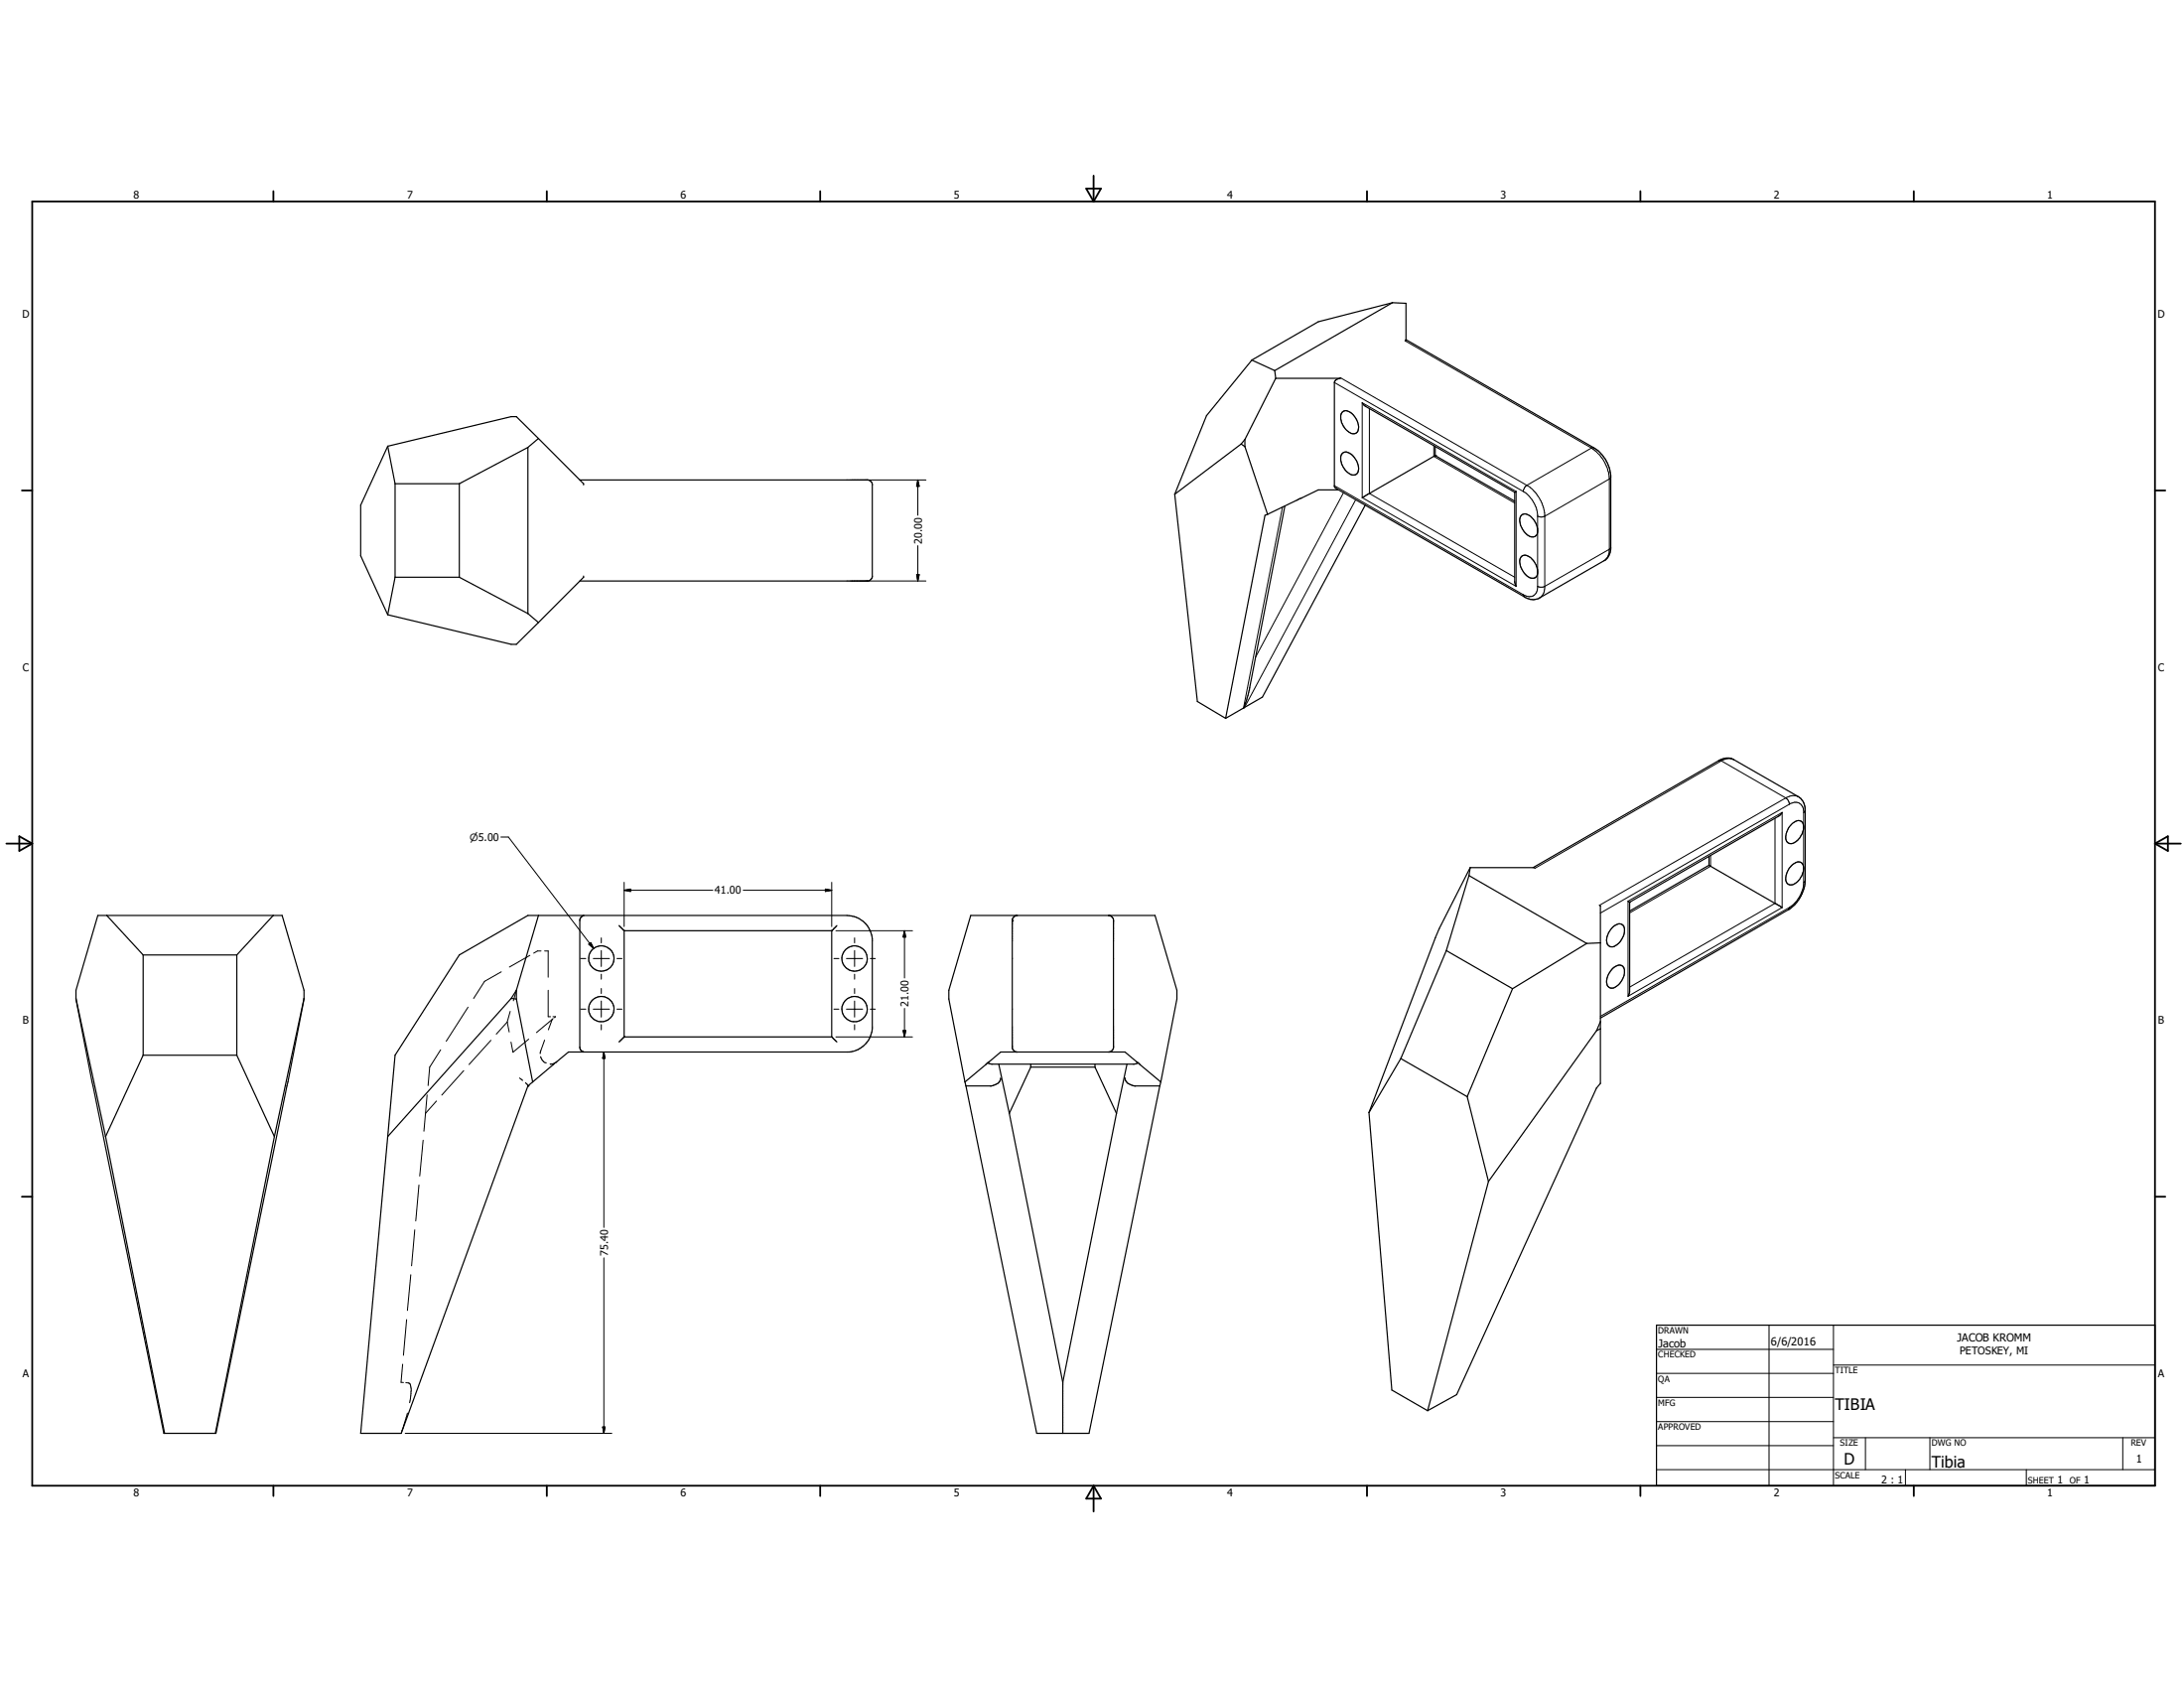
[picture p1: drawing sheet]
<svg xmlns="http://www.w3.org/2000/svg" width="279mm" height="216mm" viewBox="0 0 279 216" stroke-linecap="round" stroke-linejoin="round" font-family="sans-serif">
<g fill="none" stroke="#000" stroke-width=".15">
<path d="M178.1 38.7l1.8 .1v4.7M178.1 38.7l-15 8.7M178.1 38.7l-9.5 2.5-8.4 4.9M49.6 57.1l-3.5 7.5v6.5l3.5 7.5M49.6 57.1l.9 4.8M67.5 57.2v21.3M67.5 57.2l-8.7 4.7M68.9 56.1l5.8 5.8v.1M68.9 56.1l-1.4 1.1M68.9 56.1l-2.8-2.8h-.7l-15.8 3.8M158.8 56.8l.5 .3M158.8 56.8l-8.5 6.4"/>
<path d="M159.3 56.2v.9M159.3 57.1l2.9 8.7M159.3 56.2l-.5 .6M160.2 46.1l2.9 1.3M160.2 46.1l-5.8 7.1-4.1 10M163.1 47.4l.1 1M163.2 48.4h8.2M163.2 48.4l-3.9 7.8M171.4 48.4h.1M171.4 48.4l.1-.1-.1 .1M171.7 58a.78 .78 0 0 1 1.1 .1 2.07 2.07 0 0 1 .8 2.5 .92 .92 0 0 1-1.3-.3 2.02 2.02 0 0 1-.6-2.2zM171.7 52.7a1.02 1.02 0 0 1 1.5 .5 1.88 1.88 0 0 1 .4 2.1 .92 .92 0 0 1-1.3-.3 2.02 2.02 0 0 1-.6-2.2z"/>
<path d="M174.3 51.5l.4 .5 19.1 11M179.8 43.5v.1zM179.9 43.4l24 13.9a4.6 4.6 0 0 1 2.2 3.5v9.4l-.3 1-.5 .5-8.3 4.8a1.88 1.88 0 0 1-2-.2l-24.2-13.9-.1-.2v-13.3a.67 .67 0 0 1 .7-.5M183.6 58.3l-9.3 5.3M183.6 58.3h.1M183.6 58.3l10.2 5.8M183.6 57.1v1.2M49.6 78.6l15.8 3.8h.7l2.8-2.8M50.5 73.8h8.3M50.5 73.8l-.9 4.8M50.5 61.9h8.3M50.5 61.9v11.9"/>
<path d="M58.8 73.8l8.7 4.7M58.8 61.9v11.9M67.5 78.5l1.4 1.1M74.2 61.4h36.9l.4 .3 .1 .2v11.9l-.2 .3-.2 .2h-37M74.7 73.7v.1l-5.8 5.8M150.3 63.2l2.9 26.5 3.6 2.2M162.2 65.8l-.4 .1-5 26M164.4 64.7l-4.6 23.4-.7 2.4M171.2 62.7h-2.6l-6.4 3.1M174.7 64.6l-13.2 24.6-2.4 1.3M193.8 63h.1M193.8 63v11.5l.2 .5"/>
<path d="M194 62.9h-.2M194.6 71.3a.92 .92 0 0 1 1.4 .2l.1 .1a1.95 1.95 0 0 1 .4 2.2 .98 .98 0 0 1-1.4-.4l-.2-.3a1.89 1.89 0 0 1-.3-1.8zM194.6 66a.92 .92 0 0 1 1.4 .2l.1 .2a1.95 1.95 0 0 1 .4 2.1 .98 .98 0 0 1-1.4-.4l-.2-.3a1.89 1.89 0 0 1-.3-1.8zM159.1 90.5l-2.3 1.4M12.5 117.1h23.6l2.8 9.6v1.1l-2.1 10.6-9.2 44.9h-6.6l-9.2-44.9-2.1-10.6v-1.1zM13.7 117.1l4.6 5M35 117.1l-4.7 5M68.9 117.1l-2.8 9.6M74.7 117.1a.65 .65 0 0 0-.5 .5v16.4a.64 .64 0 0 0 .5 .6M79.2 118.4l.6 .6M79.8 119h.1M79.8 119h26.6v13.6h-26.6"/>
<path d="M79.8 119v13.6M106.4 119h.1M107.1 118.4l-.7 .6M129.5 117.8h.1M130 117.1h.1M130.1 117.1a.66 .66 0 0 0-.6 .5v16.4l.2 .4 .3 .2M141.8 117.1a.66 .66 0 0 1 .6 .5v16.4l-.2 .4-.3 .2M142 117.1h.1M187.9 112l-2.9 9.6M187.9 112l15.1 8.7M188.1 111l-.2 1M188.1 111l-4 7.8-.5 1.1-8.5 22.4"/>
<path d="M188.1 111h8.2h.1M196.1 111l23.8-13.7a2.04 2.04 0 0 1 1.9-.1l8.3 4.7 .6 .6 .2 .5v.7v8.9a5 5 0 0 1-1.3 3.1l-.7 .6-24.2 13.9M204.6 115.8l.1 .1v22.7l-.5 .6-17.8 39.2-3.8 2M206.2 118.7a.93 .93 0 0 1 1.5-.3 2.05 2.05 0 0 1-.6 2.3 .88 .88 0 0 1-1.4 .1 2.02 2.02 0 0 1 .5-2.1zM208.3 115.3l.2 .1M208.5 115.4h.1M208.5 115.4v11.5l-.2 .5M218.6 109.5v1.2l-10.1 5.8M218.7 110.7l9.3 5.4M228 103.9l-.5 .5-19 11M229.2 110.7a1.07 1.07 0 0 1 1.3-.3 1.82 1.82 0 0 1-.4 2.2 .94 .94 0 0 1-1.5 .3 2.13 2.13 0 0 1 .6-2.2zM229.2 105.5a1.07 1.07 0 0 1 1.3-.4 1.93 1.93 0 0 1-.4 2.2 .94 .94 0 0 1-1.5 .3 2.13 2.13 0 0 1 .6-2.1z"/>
<path d="M9.7 127.7l3.8 17.7M18.3 135l-4.8 10.4M18.3 122.1v12.9M18.3 122.1h12M18.3 135h12M30.3 122.1v12.9M30.3 135l4.8 10.4M38.9 127.7l-3.8 17.7M65.4 127.7l.7 .1M65.4 127.7l-15.8 17.7M66.1 126.7v1.1M66.1 127.8l2 10.6"/>
<path d="M66.1 126.7l-.7 1M68.1 138.4l4.6-3.8h35.9a3.3 3.3 0 0 0 3-3v-11.5a3.3 3.3 0 0 0-3.2-3h-40.9l-8.7 5-8.3 12.9-.9 10.4M68.1 138.4l-.6 .5-16.2 44.4h-5.2l3.5-37.9M79.8 132.7l-.6 .6M79.8 132.6h.1M106.4 132.6l.7 .7M123.4 138.4l-2-10.6v-1.1l2.8-9.6h23.6l2.8 9.6v1.1l-2.1 10.6M123.4 138.4l.2 .5M123.6 138.9l9 44.4h6.7l9.1-44.4M126.3 136l1.7-1.4h15.9l1.7 1.4M126.3 136l-2.9 2.4M126.3 136l.6 .1h18.2l.5-.1"/>
<path d="M127.8 136.1l1.3 6.3M128 137.9a1.1 1.1 0 0 1-1 1h-3.4M130 134.5v.1M131.9 136.5l-2.8 5.9M131.9 136.1v.4M131.9 136.5h8.2M140.1 136.1v.4M140.1 136.5l2.7 5.9M142 134.5v.1M143.9 137.9a1.1 1.1 0 0 0 1.1 1h3.4M144.2 136.1l-1.4 6.3M145.6 136l2.9 2.4"/>
<path d="M148.5 138.4l-.1 .5M179.2 135.4l-4.1 6.9M179.2 135.4l8.5 4.9M185 121.6l-5.8 13.8M185 121.6l8.5 4.9M193.5 126.5l-5.8 13.8M203 120.7l-9.5 5.8M204.3 131.8l-13.9 19.3M204.7 131.6l-.4 .2M204.7 130.7l-.4 1.1M204.7 120.6l-1.7 .1M206.4 123.8a.83 .83 0 0 1 1.3-.1 2.06 2.06 0 0 1-.8 2.4 .78 .78 0 0 1-1 .2 .78 .78 0 0 1-.3-1 2.6 2.6 0 0 1 .8-1.5z"/>
<path d="M13.5 145.4l7.6 37.9M35.1 145.4l-7.6 37.9M129.1 142.4l6.9 34.4M142.8 142.4l-6.8 34.4M175.1 142.3l3 35.5 4.5 2.6M187.7 140.3l2.7 10.8M190.4 151.1l-7.8 29.3M136 176.8v6.5M211.9 169.5h63.8v20.5h-63.8z"/>
<circle cx="76.9" cy="122.6" r="1.61"/>
<circle cx="76.9" cy="129.1" r="1.62"/>
<circle cx="109.3" cy="129.1" r="1.61"/>
<circle cx="109.3" cy="122.6" r="1.62"/>
</g>
<g fill="none" stroke="#000" stroke-width=".13">
<path d="M170.7 48.9l24.2 14M171.5 48.3l23.8 13.8M174.3 51.5l19.7 11.4v12.1l-19.7-11.4zM175.2 52.2v10.9l18.6 10.7M179.8 43.6l23.8 13.7M183.4 57v1.4l10.4 5.9M203.6 57.3a5.1 5.1 0 0 1 2.3 4M203.6 57.3l-8.3 4.8M203.9 57.3h-.3M108.9 74.3h9.6M108.9 61.4h9.6M117.3 73.5h.3l-.2 .8z"/>
<path d="M117.4 61.4v4.5M117.4 69.8v4.5M117.4 61.4l.2 .8h-.3zM164.1 64.9l-5 25.7M170.7 62.1l24.2 14M171.9 63l-11.3 21M173.4 63.9l-14.2 26.6M194.9 76.1l.1 .2M194.9 62.9a3.9 3.9 0 0 1 1.8 2.9v9.4a1.1 1.1 0 0 1-.6 1 1.1 1.1 0 0 1-1.2-.1M195.3 62.1a1.05 1.05 0 0 0-.4 .8M195.3 62.1a5 5 0 0 1 2.3 3.7v9.4a1.49 1.49 0 0 1-.6 1.3M205.9 70.2l-8.4 4.8-.5 .1-.3-.1"/>
<path d="M205.9 61.3l-8.3 4.7-.4 .1-.5-.1M205.9 70.2a1.54 1.54 0 0 1-.7 1.5M205.9 61.3v8.9M206.1 61l-.2 .3M206.1 70l-.2 .2M219.9 97.3h.3M220.2 97.3l-23.8 13.7M220.2 97.3l8.2 4.8M221.8 97.2a1.58 1.58 0 0 0-1.6 .1M64.1 107.1h.9l11 14.2M76.9 120v.6M79.8 113.9h11.4"/>
<path d="M79.8 113.9l.9-.2v.3zM79.8 112.9v5.6M95.1 113.9h11.3M105.6 113.7l.8 .2-.8 .1zM106.4 112.9v5.6M106.9 119h9.8M109.3 120v.6M115.7 119v6.1M115.7 119l.2 .9h-.4zM208.3 115.3l19.7-11.4v12.2l-19.7 11.3zM218.8 109.4v1.4l-10.3 6M227.1 104.7v10.8l-18.6 10.8"/>
<path d="M228.4 102.1l-23.8 13.7M228.4 102.1h.1a.93 .93 0 0 1 .4 .8M228.9 116.1l-.1 .3M228.9 116.1l-24.2 13.9M228.9 102.9a1.09 1.09 0 0 1 1.2-.2 1.09 1.09 0 0 1 .6 1v9.4a4.3 4.3 0 0 1-1.8 3M228.9 102.9l-24.2 13.9M230.1 101.9a1.62 1.62 0 0 0-1.7 .2M230.9 112.6l-.2 .3M230.9 103.7l-.2 .2M56.4 134.3l-1.4 2.2-.2 2.3M59.3 136.9l-2.8 3.2M59.9 128.8l-2.8 4.4"/>
<path d="M62.8 133.1l-2.8 3.1M64.1 124.3l-2.1 1.2-1.4 2.2M64.9 130.7l-1.4 1.6M64.9 130.7l.2 1.3M65.3 129.4l-.4 1.3M66.1 126.7l-.4 1.3M66.5 137.9l.3 .3M67.3 138.5l.2 .4M67.5 138.9h.1M67.6 132.9l-2 1.7-.2-1.3M67.8 122.2l-2.6 1.5M69.2 135.1a1.08 1.08 0 0 0 .6 .8"/>
<path d="M69.2 121.6h-.4l-.5 .3M69.7 133l-.6 1.8M69.7 121.6h.4v3.4M69.8 135.9h.1M70.1 126.7v3.3h.3M70.4 136.1h.1M70.6 130.4l-2 1.7M70.6 130.4l-.4 1.3M70.7 130h.4l-.2 .2M70.8 130.3l-.2 .1M70.9 136l-.5 .1M71 136h-.1"/>
<path d="M74.3 122.6h.6M74.3 129.1h.6M75.3 120.8l.3-.2 .4 .7zM75.9 122.6h2.1M75.9 129.1h2.1M76.9 121.6v2M76.9 124.6v.6M76.9 126.4v.7M76.9 128v2.1M76.9 131.1v.6M77.3 134.6v22.4M77.3 134.6l.1 .8h-.3z"/>
<path d="M78.9 122.6h.7M78.9 129.1h.7M106.7 122.6h.6M106.7 129.1h.6M106.9 132.6h9.8M108.3 122.6h2M108.3 129.1h2M109.3 121.6v2M109.3 124.6v.6M109.3 126.4v.7M109.3 128v2.1M109.3 131.1v.6"/>
<path d="M111.3 122.6h.7M111.3 129.1h.7M115.5 131.8h.4l-.2 .8zM115.7 129v3.6M53.1 157.3l-.4 4.6M53.6 151.6l-.4 4.6M54.1 145.8l-.4 4.6M54.4 142.4l-.2 2.3M54.6 140l-.2 2.4M55.8 140.8l-1.4 1.6M51.5 174.5l-.2 2.3h.3M51.9 176.9h.3a.82 .82 0 0 1 .4 .9l-.2 1.6"/>
<path d="M52 168.8l-.4 4.5M52.6 163l-.5 4.6M77.3 160.9v22.4M211.9 172.6h22.7M211.9 175.7h22.7M211.9 178.7h22.7M226.3 169.5v20.5M234.6 174.6h41.1M234.6 169.5v20.5M51.8 183.3h26.5M52.1 180.7l-.8 2.6M77.1 182.5h.3l-.1 .8z"/>
<path d="M211.9 181.8h22.7M211.9 184.9h22.7M211.9 188h63.8M234.6 183.9h41.1M238.6 183.9v4.1M243.8 188v2M246.9 183.9v4.1M259.2 188v2M271.6 183.9v4.1"/>
</g>
<g fill="none" stroke="#000" stroke-width=".23">
<path d="M4.1 25.8h271.6v164.2h-271.6zM35 24.5v1.3M70 24.5v1.3M104.9 24.5v1.3M139 24.1h1.8l-.9 1.7zM139.9 22.5v3.3M174.9 24.5v1.3M209.9 24.5v1.3M244.8 24.5v1.3M2.8 62.7h1.3M275.7 62.7h1.3M.8 107.9h3.3"/>
<path d="M2.5 107l1.6 .9-1.6 .9zM275.7 107.9h3.3M275.7 107.9l1.6-.9v1.8zM2.8 153.1h1.3M275.7 153.1h1.3M35 190v1.3M70 190v1.3M104.9 190v1.3M139.9 190v3.3M139.9 190l.9 1.7h-1.8zM174.9 190v1.3M209.9 190v1.3"/>
<path d="M244.8 190v1.3"/>
</g>
<path d="M117.3 73.5h.3l-.2 .8zM117.4 61.4l.2 .8h-.3zM79.8 113.9l.9-.2v.3zM105.6 113.7l.8 .2-.8 .1zM115.7 119l.2 .9h-.4zM75.3 120.8l.3-.2 .4 .7zM77.3 134.6l.1 .8h-.3zM115.5 131.8h.4l-.2 .8zM77.1 182.5h.3l-.1 .8z" fill="#000" stroke="#000" stroke-width=".13"/>
<g font-size="2">
<text x="234.8" y="180.3">TIBIA</text>
<text x="235.9" y="187.3">D</text>
<text x="247.1" y="187.7">Tibia</text>
</g>
<g font-size="1.4">
<text x="212.1" y="172.3">Jacob</text>
<text x="226.5" y="172.1">6/6/2016</text>
<text x="250.4" y="171.6">JACOB KROMM</text>
<text x="273.3" y="187.1">1</text>
</g>
<g font-size="1.3">
<text x="17.1" y="25.4">8</text>
<text x="52.1" y="25.4">7</text>
<text x="87.1" y="25.4">6</text>
<text x="122" y="25.4">5</text>
<text x="157" y="25.4">4</text>
<text x="192" y="25.4">3</text>
<text x="226.9" y="25.4">2</text>
<text x="261.9" y="25.4">1</text>
<text x="2.8" y="40.6">D</text>
<text x="276.1" y="40.6">D</text>
<text x="117.9" y="69.6" transform="rotate(-90 117.9 69.6)">20.00</text>
<text x="2.9" y="85.8">C</text>
<text x="276.1" y="85.8">C</text>
<text x="60.1" y="107.6">n5.00</text>
<text x="91.4" y="114.3">41.00</text>
<text x="2.9" y="131">B</text>
<text x="116.2" y="128.7" transform="rotate(-90 116.2 128.7)">21.00</text>
<text x="276.1" y="131">B</text>
<text x="77.8" y="160.6" transform="rotate(-90 77.8 160.6)">75.40</text>
<text x="250.7" y="173.3">PETOSKEY, MI</text>
<text x="2.9" y="176.2">A</text>
<text x="276.1" y="176.2">A</text>
<text x="17.1" y="191.4">8</text>
<text x="52.1" y="191.4">7</text>
<text x="87.1" y="191.4">6</text>
<text x="122" y="191.4">5</text>
<text x="157" y="191.4">4</text>
<text x="192" y="191.4">3</text>
<text x="226.9" y="191.4">2</text>
<text x="240.7" y="189.8">2 : 1</text>
<text x="261.9" y="191.4">1</text>
<text x="263.2" y="189.7">1</text>
<text x="266.6" y="189.7">1</text>
</g>
<g font-size="1.1">
<text x="212.1" y="170.6">DRAWN</text>
<text x="212.1" y="173.7">CHECKED</text>
<text x="212.1" y="176.7">QA</text>
<text x="212.1" y="179.8">MFG</text>
<text x="234.8" y="175.6">TITLE</text>
<text x="212.1" y="182.9">APPROVED</text>
<text x="235.4" y="185">SIZE</text>
<text x="247.1" y="185">DWG NO</text>
<text x="272.6" y="184.9">REV</text>
<text x="234.8" y="189.1">SCALE</text>
<text x="259.5" y="189.7">SHEET</text>
<text x="264.8" y="189.7">OF</text>
</g>
</svg>
